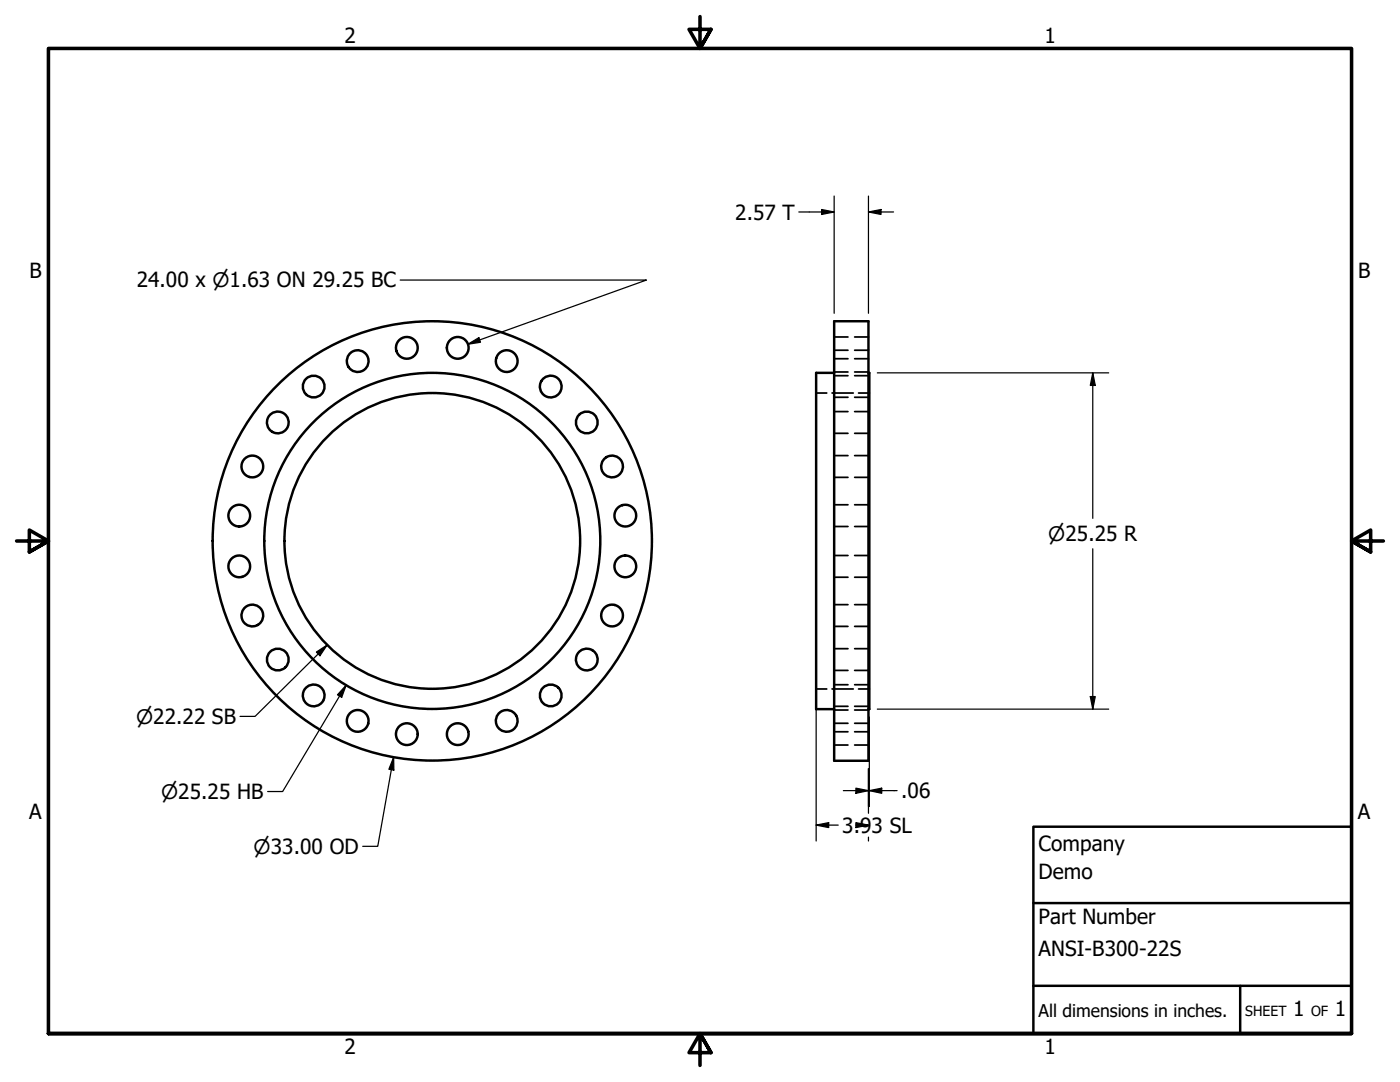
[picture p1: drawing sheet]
<svg xmlns="http://www.w3.org/2000/svg" width="279mm" height="216mm" viewBox="0 0 279 216" stroke-linecap="round" stroke-linejoin="round" font-family="sans-serif">
<!-- layer: Visible (ANSI) -->
<g fill="none" stroke="#000" stroke-width=".49">
<path d="M166.5 64.1h6.8v87.7h-6.8zM166.5 74.4h-3.6v67.1h3.6M173.3 74.4h.2v67.1h-.2"/>
<circle cx="62.6" cy="77.1" r="2.17"/>
<circle cx="71.4" cy="72.1" r="2.17"/>
<circle cx="81.2" cy="69.4" r="2.17"/>
<circle cx="91.4" cy="69.4" r="2.17"/>
<circle cx="101.1" cy="72.1" r="2.17"/>
<circle cx="109.9" cy="77.1" r="2.17"/>
<circle cx="50.4" cy="93.1" r="2.17"/>
<circle cx="55.4" cy="84.3" r="2.17"/>
<circle cx="117.1" cy="84.3" r="2.17"/>
<circle cx="122.1" cy="93.1" r="2.17"/>
<circle cx="47.7" cy="113" r="2.17"/>
<circle cx="47.7" cy="102.9" r="2.17"/>
<circle cx="86.3" cy="107.9" r="29.5"/>
<circle cx="86.3" cy="107.9" r="33.5"/>
<circle cx="86.3" cy="107.9" r="43.8"/>
<circle cx="124.8" cy="113" r="2.17"/>
<circle cx="124.8" cy="102.9" r="2.17"/>
<circle cx="50.4" cy="122.8" r="2.17"/>
<circle cx="55.4" cy="131.6" r="2.17"/>
<circle cx="62.6" cy="138.8" r="2.17"/>
<circle cx="109.9" cy="138.8" r="2.17"/>
<circle cx="117.1" cy="131.6" r="2.17"/>
<circle cx="122.1" cy="122.8" r="2.17"/>
<circle cx="71.4" cy="143.8" r="2.17"/>
<circle cx="81.2" cy="146.5" r="2.17"/>
<circle cx="91.4" cy="146.5" r="2.17"/>
<circle cx="101.1" cy="143.8" r="2.17"/>
</g>
<!-- layer: Hidden (ANSI) -->
<g fill="none" stroke="#000" stroke-width=".35">
<path d="M162.9 78.4h2.1M166.1 78.4h4.2M166.5 74.2h2.7M166.5 69.9h2.7M166.5 79.3h2.7M166.5 75h2.7M166.5 71.6h2.7M166.5 67.2h2.7M170.6 74.2h2.7M170.6 69.9h2.7M170.6 79.3h2.7M170.6 75h2.7"/>
<path d="M170.6 71.6h2.7M170.6 67.2h2.7M171.3 78.4h2.2M166.5 86.5h2.7M166.5 82.1h2.7M166.5 95.2h2.7M166.5 90.9h2.7M170.6 86.5h2.7M170.6 82.1h2.7M170.6 95.2h2.7M170.6 90.9h2.7M166.5 105.1h2.7"/>
<path d="M166.5 100.7h2.7M166.5 115.2h2.7M166.5 110.8h2.7M170.6 105.1h2.7M170.6 100.7h2.7M170.6 115.2h2.7M170.6 110.8h2.7M162.9 137.5h2.1M166.1 137.5h4.2M166.5 125h2.7M166.5 120.6h2.7M166.5 133.8h2.7"/>
<path d="M166.5 129.4h2.7M166.5 136.6h2.7M170.6 125h2.7M170.6 120.6h2.7M170.6 133.8h2.7M170.6 129.4h2.7M170.6 136.6h2.7M171.3 137.5h2.2M166.5 140.9h2.7M166.5 146h2.7M166.5 141.7h2.7M166.5 148.7h2.7"/>
<path d="M166.5 144.3h2.7M170.6 140.9h2.7M170.6 146h2.7M170.6 141.7h2.7M170.6 148.7h2.7M170.6 144.3h2.7"/>
</g>
<!-- layer: Border (ANSI) -->
<path d="M139.7 3.3v6.4l-2.2-3.8h4.4l-2.2 3.8 2.2-3.8M3.3 107.9h6.4l-3.8-2.1v4.3l3.8-2.2-3.8 2.2M276.1 107.9h-6.4l3.8-2.1v4.3l-3.8-2.2 3.8 2.2M9.7 206.2v-196.5h260v196.5h-260h260M141.9 210l-2.2-3.8 2.2 3.8h-4.4l2.2-3.8v6.4" fill="none" stroke="#000" stroke-width=".71"/>
<!-- layer: Title (ANSI) -->
<path d="M206.2 165h63.5v41.2h-63.5zM206.2 196.7h63.5M206.2 180.2h63.5M247.5 196.7v9.5" fill="none" stroke="#000" stroke-width=".49"/>
<!-- layer: Dimension (ANSI) -->
<g fill="none" stroke="#000" stroke-width=".25">
<path d="M166.5 39.1v23.4M173.3 39.1v23.4M79.9 55.9h49.1l-35.6 12.8M159.4 42.3h7.1M164 41.8l2.5 .5-2.5 .5zM173.3 42.3l2.5-.5v1zM173.3 42.3h5M93.4 68.7l2.2-1.3 .3 .9zM175.1 74.4h46.2M218.1 74.4l.5 2.5h-1zM218.1 74.4v29M218.1 109.5v32"/>
<path d="M63.1 130.1l2.2-1.4-1.4 2.1zM65.3 128.7l-14.4 14.2h-3M69.1 136.7l-.9 2.4-.9-.5zM69.1 136.7l-12.7 21.2h-3M162.9 139.1v28.7M217.6 139h1l-.5 2.5zM78.6 151.1v2.6l-1-.2zM78.6 151.1l-3.2 17.8h-3M168.3 157.8h5M170.8 157.3l2.5 .5-2.5 .5zM173.3 153.4v8.9M173.5 157.8l2.5-.5v1z"/>
<path d="M173.5 157.8h5.5M173.5 143.1v17.8M175.1 141.5h46.2M162.9 164.6l2.5-.5v1zM162.9 164.6h4.4M170.8 164.1l2.5 .5-2.5 .5zM170.8 164.6h2.5M173.3 167v.8"/>
</g>
<g fill="#000">
<path d="M164 41.8l2.5 .5-2.5 .5z" fill-rule="evenodd"/>
<path d="M173.3 42.3l2.5-.5v1z" fill-rule="evenodd"/>
<path d="M93.4 68.7l2.2-1.3 .3 .9z" fill-rule="evenodd"/>
<path d="M218.1 74.4l.5 2.5h-1z" fill-rule="evenodd"/>
<path d="M63.1 130.1l2.2-1.4-1.4 2.1z" fill-rule="evenodd"/>
<path d="M69.1 136.7l-.9 2.4-.9-.5z" fill-rule="evenodd"/>
<path d="M217.6 139h1l-.5 2.5z" fill-rule="evenodd"/>
<path d="M78.6 151.1v2.6l-1-.2z" fill-rule="evenodd"/>
<path d="M170.8 157.3l2.5 .5-2.5 .5z" fill-rule="evenodd"/>
<path d="M173.5 157.8l2.5-.5v1z" fill-rule="evenodd"/>
<path d="M162.9 164.6l2.5-.5v1z" fill-rule="evenodd"/>
<path d="M170.8 164.1l2.5 .5-2.5 .5z" fill-rule="evenodd"/>
</g>
<g font-size="4.2">
<text x="68.7" y="8.6">2</text>
<text x="208.4" y="8.6">1</text>
<text x="146.7" y="43.8">2.57 T</text>
<text x="5.9" y="55.5">B</text>
<text x="27.3" y="57.4">24.00 x ⌀1.63 ON 29.25 BC</text>
<text x="271" y="55.5">B</text>
<text x="179.8" y="159.3">.06</text>
<text x="5.8" y="163.4">A</text>
<text x="168.1" y="166.2">3.93 SL</text>
<text x="271" y="163.4">A</text>
<text x="207.3" y="169.8">Company</text>
<text x="207.3" y="175.4">Demo</text>
<text x="207.3" y="184.4">Part Number</text>
<text x="207.3" y="190.7">ANSI-B300-22S</text>
<text x="258.1" y="202.8">1</text>
<text x="266.4" y="202.8">1</text>
<text x="68.7" y="210.3">2</text>
<text x="208.4" y="210.3">1</text>
</g>
<g font-size="4">
<text x="209.2" y="107.9">⌀25.25 R</text>
<text x="27.2" y="144.4">⌀22.22 SB</text>
<text x="32.2" y="159.4">⌀25.25 HB</text>
<text x="50.6" y="170.3">⌀33.00 OD</text>
</g>
<text font-size="3.5" x="207.3" y="202.9">All dimensions in inches.</text>
<g font-size="2.8">
<text x="248.5" y="202.8">SHEET</text>
<text x="261.7" y="202.8">OF</text>
</g>
</svg>
